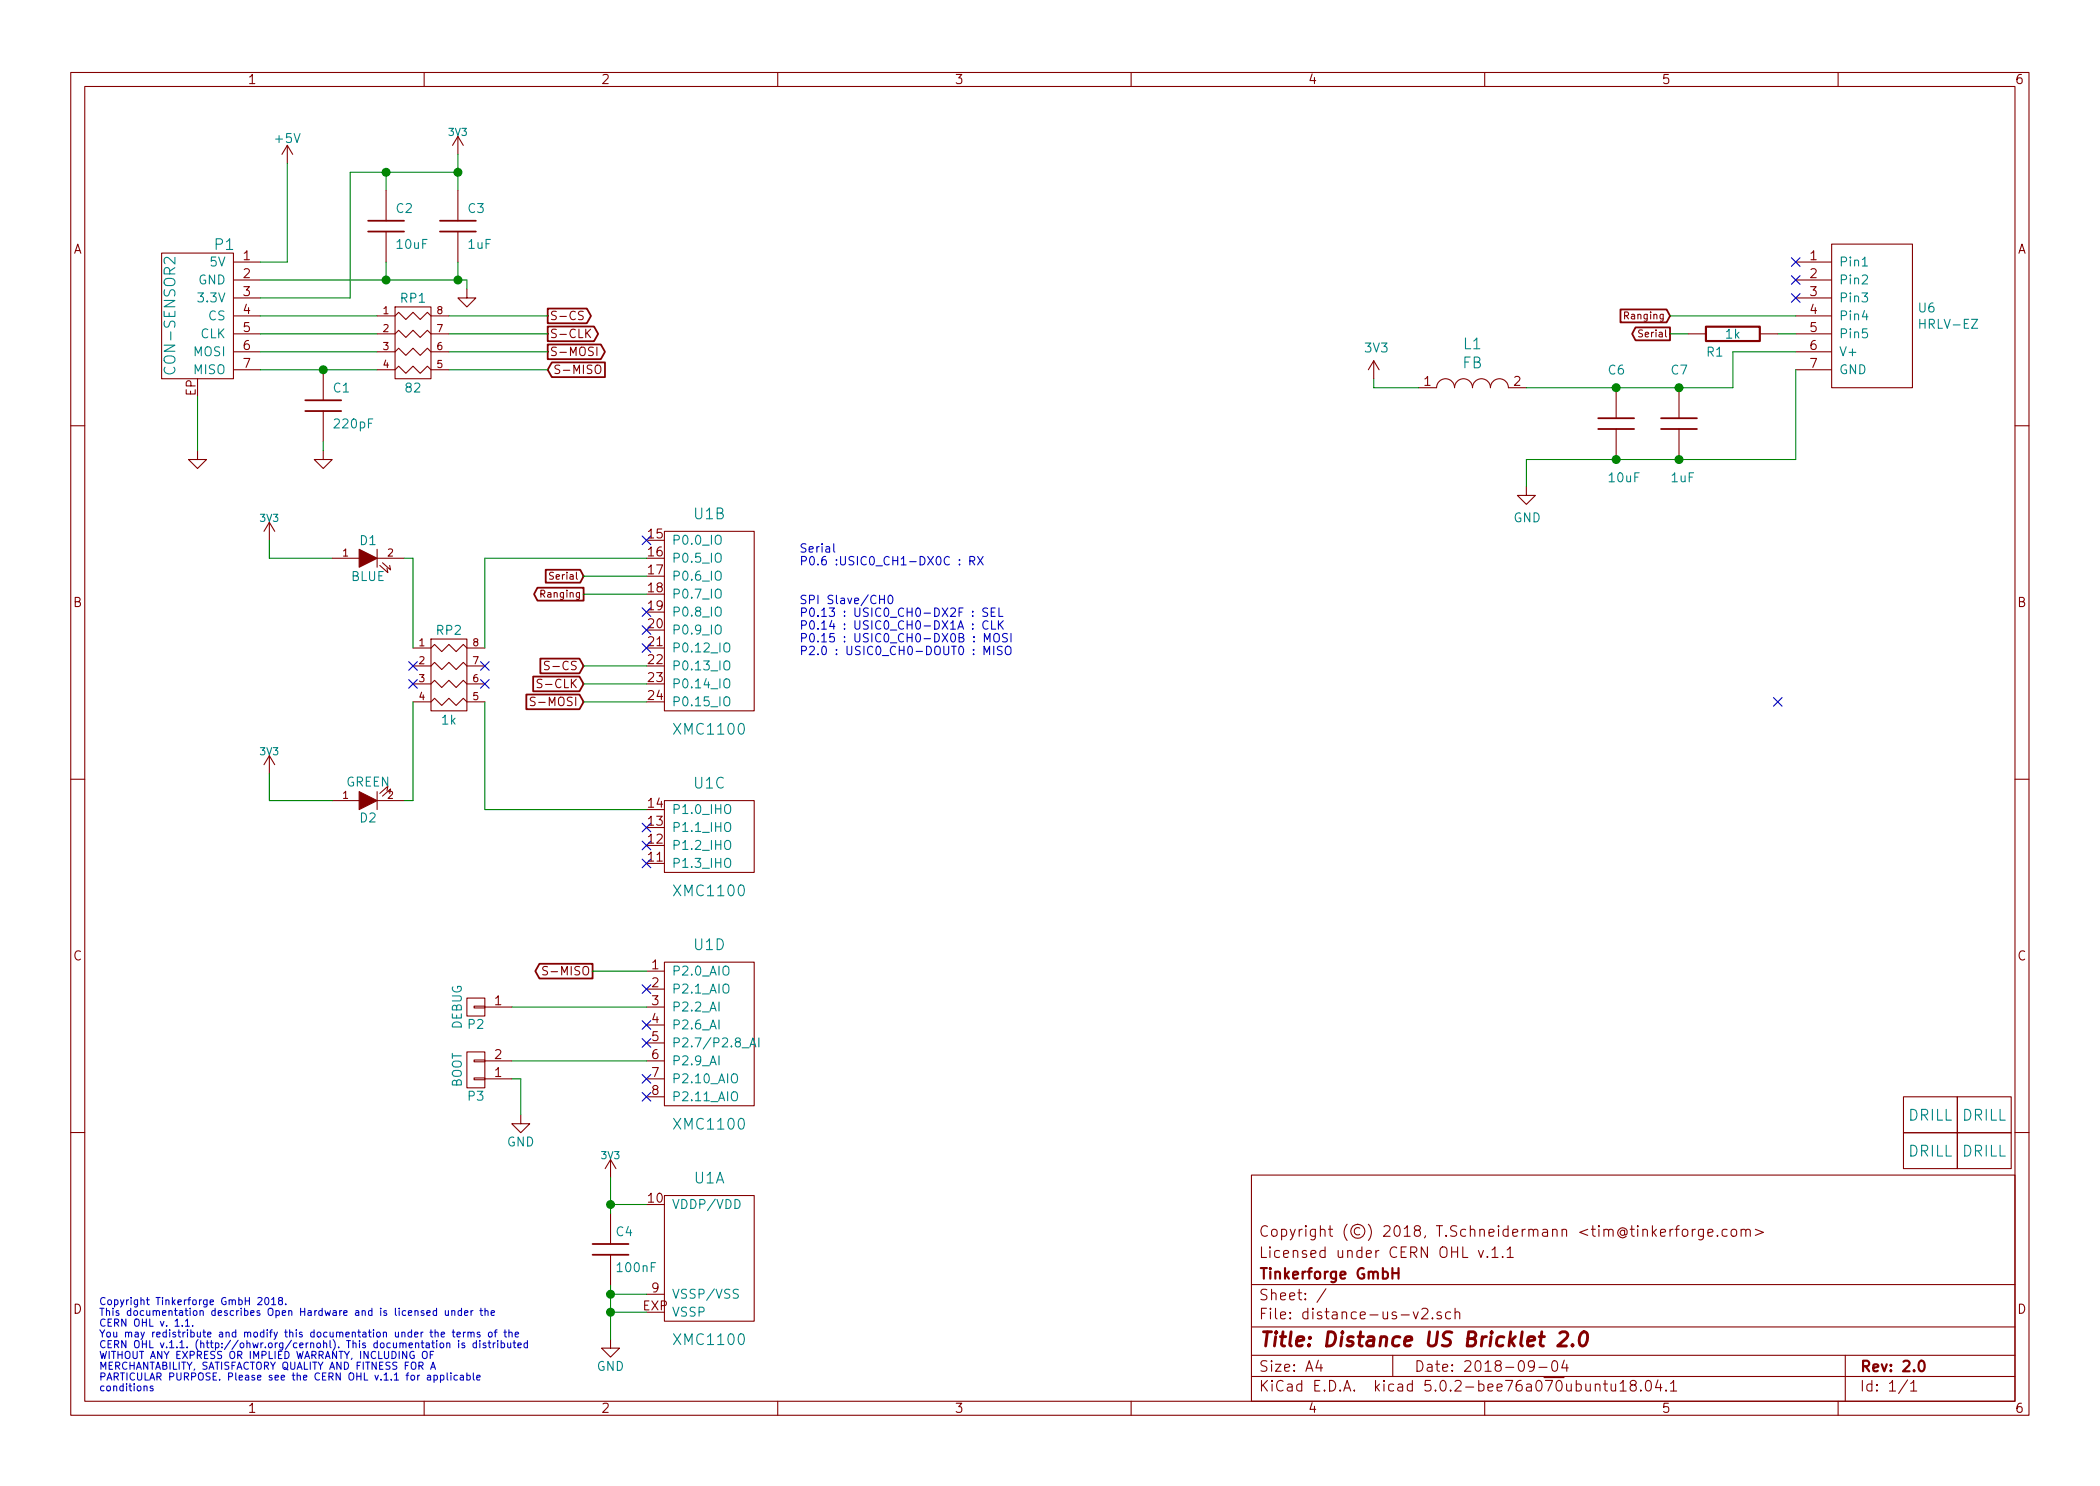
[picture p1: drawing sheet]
EESchema Schematic File Version 4
LIBS:distance-us-v2-bricklet-cache
EELAYER 26 0
EELAYER END
$Descr A4 11693 8268
encoding utf-8
Sheet 1 1
Title "Distance US Bricklet 2.0"
Date "2018-09-04"
Rev "2.0"
Comp "Tinkerforge GmbH"
Comment1 "Licensed under CERN OHL v.1.1"
Comment2 "Copyright (©) 2018, T.Schneidermann <tim@tinkerforge.com>"
Comment3 ""
Comment4 ""
$EndDescr
$Comp
L tinkerforge:CON-SENSOR2 P1
U 1 1
P 1100 1750
F 0 "P1" H 950 2150 60  0000 C CNN
F 1 "CON-SENSOR2" V 1250 1750 60  0000 C CNN
F 2 "CON-SENSOR2" H 1200 1600 60  0001 C CNN
F 3 "" H 1200 1600 60  0000 C CNN
	1    1100 1750
	-1   0    0    -1  
$EndComp
$Comp
L tinkerforge:R_PACK4 RP1
U 1 1
P 2300 2100
F 0 "RP1" H 2300 2550 50  0000 C CNN
F 1 "82" H 2300 2050 50  0000 C CNN
F 2 "4X0402" H 2300 2100 50  0001 C CNN
F 3 "" H 2300 2100 50  0000 C CNN
	1    2300 2100
	1    0    0    -1  
$EndComp
Text GLabel 3050 1750 2    47   Output ~ 0
S-CS
Text GLabel 3050 1850 2    47   Output ~ 0
S-CLK
Text GLabel 3050 1950 2    47   Output ~ 0
S-MOSI
Text GLabel 3050 2050 2    47   Input ~ 0
S-MISO
$Comp
L tinkerforge:C C1
U 1 1
P 1800 2250
F 0 "C1" H 1850 2350 50  0000 L CNN
F 1 "220pF" H 1850 2150 50  0000 L CNN
F 2 "C0402E" H 1800 2250 60  0001 C CNN
F 3 "" H 1800 2250 60  0000 C CNN
	1    1800 2250
	1    0    0    -1  
$EndComp
$Comp
L tinkerforge:GND #PWR01
U 1 1
P 1800 2500
F 0 "#PWR01" H 1800 2500 30  0001 C CNN
F 1 "GND" H 1800 2430 30  0001 C CNN
F 2 "" H 1800 2500 60  0000 C CNN
F 3 "" H 1800 2500 60  0000 C CNN
	1    1800 2500
	1    0    0    -1  
$EndComp
$Comp
L tinkerforge:GND #PWR02
U 1 1
P 1100 2500
F 0 "#PWR02" H 1100 2500 30  0001 C CNN
F 1 "GND" H 1100 2430 30  0001 C CNN
F 2 "" H 1100 2500 60  0000 C CNN
F 3 "" H 1100 2500 60  0000 C CNN
	1    1100 2500
	1    0    0    -1  
$EndComp
$Comp
L tinkerforge:+5V #PWR03
U 1 1
P 1600 900
F 0 "#PWR03" H 1600 750 50  0001 C CNN
F 1 "+5V" H 1600 1040 50  0000 C CNN
F 2 "" H 1600 900 50  0000 C CNN
F 3 "" H 1600 900 50  0000 C CNN
	1    1600 900 
	1    0    0    -1  
$EndComp
$Comp
L tinkerforge:C C2
U 1 1
P 2150 1250
F 0 "C2" H 2200 1350 50  0000 L CNN
F 1 "10uF" H 2200 1150 50  0000 L CNN
F 2 "C0805E" H 2150 1250 60  0001 C CNN
F 3 "" H 2150 1250 60  0000 C CNN
	1    2150 1250
	1    0    0    -1  
$EndComp
$Comp
L tinkerforge:C C3
U 1 1
P 2550 1250
F 0 "C3" H 2600 1350 50  0000 L CNN
F 1 "1uF" H 2600 1150 50  0000 L CNN
F 2 "C0603F" H 2550 1250 60  0001 C CNN
F 3 "" H 2550 1250 60  0000 C CNN
	1    2550 1250
	1    0    0    -1  
$EndComp
$Comp
L tinkerforge:3V3 #PWR04
U 1 1
P 2550 850
F 0 "#PWR04" H 2550 950 40  0001 C CNN
F 1 "3V3" H 2550 975 40  0000 C CNN
F 2 "" H 2550 850 60  0000 C CNN
F 3 "" H 2550 850 60  0000 C CNN
	1    2550 850 
	1    0    0    -1  
$EndComp
$Comp
L tinkerforge:GND #PWR05
U 1 1
P 2600 1600
F 0 "#PWR05" H 2600 1600 30  0001 C CNN
F 1 "GND" H 2600 1530 30  0001 C CNN
F 2 "" H 2600 1600 60  0000 C CNN
F 3 "" H 2600 1600 60  0000 C CNN
	1    2600 1600
	1    0    0    -1  
$EndComp
$Comp
L tinkerforge:XMC1XXX24 U1
U 1 1
P 3950 7000
F 0 "U1" H 3950 7450 60  0000 C CNN
F 1 "XMC1100" H 3950 6550 60  0000 C CNN
F 2 "QFN24-4x4mm-0.5mm" H 4100 7750 60  0001 C CNN
F 3 "" H 4100 7750 60  0000 C CNN
	1    3950 7000
	1    0    0    -1  
$EndComp
$Comp
L tinkerforge:XMC1XXX24 U1
U 2 1
P 3950 3450
F 0 "U1" H 3950 4050 60  0000 C CNN
F 1 "XMC1100" H 3950 2850 60  0000 C CNN
F 2 "QFN24-4x4mm-0.5mm" H 4100 4200 60  0001 C CNN
F 3 "" H 4100 4200 60  0000 C CNN
	2    3950 3450
	1    0    0    -1  
$EndComp
$Comp
L tinkerforge:XMC1XXX24 U1
U 3 1
P 3950 4650
F 0 "U1" H 3950 4950 60  0000 C CNN
F 1 "XMC1100" H 3950 4350 60  0000 C CNN
F 2 "QFN24-4x4mm-0.5mm" H 4100 5400 60  0001 C CNN
F 3 "" H 4100 5400 60  0000 C CNN
	3    3950 4650
	1    0    0    -1  
$EndComp
$Comp
L tinkerforge:XMC1XXX24 U1
U 4 1
P 3950 5750
F 0 "U1" H 3950 6250 60  0000 C CNN
F 1 "XMC1100" H 3950 5250 60  0000 C CNN
F 2 "QFN24-4x4mm-0.5mm" H 4100 6500 60  0001 C CNN
F 3 "" H 4100 6500 60  0000 C CNN
	4    3950 5750
	1    0    0    -1  
$EndComp
$Comp
L tinkerforge:GND #PWR011
U 1 1
P 3400 7450
F 0 "#PWR011" H 3400 7200 50  0001 C CNN
F 1 "GND" H 3400 7300 50  0000 C CNN
F 2 "" H 3400 7450 50  0000 C CNN
F 3 "" H 3400 7450 50  0000 C CNN
	1    3400 7450
	1    0    0    -1  
$EndComp
$Comp
L tinkerforge:3V3 #PWR012
U 1 1
P 3400 6550
F 0 "#PWR012" H 3400 6650 40  0001 C CNN
F 1 "3V3" H 3400 6675 40  0000 C CNN
F 2 "" H 3400 6550 60  0000 C CNN
F 3 "" H 3400 6550 60  0000 C CNN
	1    3400 6550
	1    0    0    -1  
$EndComp
$Comp
L tinkerforge:C C4
U 1 1
P 3400 6950
F 0 "C4" H 3425 7050 50  0000 L CNN
F 1 "100nF" H 3425 6850 50  0000 L CNN
F 2 "C0603F" H 3438 6800 50  0001 C CNN
F 3 "" H 3400 6950 50  0000 C CNN
	1    3400 6950
	1    0    0    -1  
$EndComp
Text GLabel 3300 5400 0    47   Output ~ 0
S-MISO
$Comp
L tinkerforge:LED D1
U 1 1
P 2050 3100
F 0 "D1" H 2050 3200 50  0000 C CNN
F 1 "BLUE" H 2050 3000 50  0000 C CNN
F 2 "D0603F" H 2050 3100 50  0001 C CNN
F 3 "" H 2050 3100 50  0000 C CNN
	1    2050 3100
	1    0    0    -1  
$EndComp
$Comp
L tinkerforge:3V3 #PWR013
U 1 1
P 1500 3000
F 0 "#PWR013" H 1500 3100 40  0001 C CNN
F 1 "3V3" H 1500 3125 40  0000 C CNN
F 2 "" H 1500 3000 60  0000 C CNN
F 3 "" H 1500 3000 60  0000 C CNN
	1    1500 3000
	1    0    0    -1  
$EndComp
$Comp
L tinkerforge:CONN_01X02 P3
U 1 1
P 2650 5950
F 0 "P3" H 2650 6100 50  0000 C CNN
F 1 "BOOT" V 2750 5950 50  0000 C CNN
F 2 "SolderJumper" H 2650 5950 50  0001 C CNN
F 3 "" H 2650 5950 50  0000 C CNN
	1    2650 5950
	-1   0    0    1   
$EndComp
$Comp
L tinkerforge:GND #PWR014
U 1 1
P 2900 6200
F 0 "#PWR014" H 2900 5950 50  0001 C CNN
F 1 "GND" H 2900 6050 50  0000 C CNN
F 2 "" H 2900 6200 50  0000 C CNN
F 3 "" H 2900 6200 50  0000 C CNN
	1    2900 6200
	1    0    0    -1  
$EndComp
NoConn ~ 3600 4700
NoConn ~ 3600 4800
Text GLabel 3250 3700 0    47   Input ~ 0
S-CS
Text GLabel 3250 3800 0    47   Input ~ 0
S-CLK
Text GLabel 3250 3900 0    47   Input ~ 0
S-MOSI
Wire Wire Line
	2500 1750 3050 1750
Wire Wire Line
	2500 1850 3050 1850
Wire Wire Line
	2500 2050 3050 2050
Wire Wire Line
	2500 1950 3050 1950
Connection ~ 1800 2050
Wire Wire Line
	1100 2200 1100 2500
Wire Wire Line
	1600 900  1600 1450
Wire Wire Line
	1600 1450 1450 1450
Wire Wire Line
	1450 1550 2150 1550
Connection ~ 2150 1550
Wire Wire Line
	1450 1750 2100 1750
Wire Wire Line
	2100 1850 1450 1850
Wire Wire Line
	1450 1950 2100 1950
Wire Wire Line
	1450 2050 1800 2050
Wire Wire Line
	1450 1650 1950 1650
Wire Wire Line
	1950 1650 1950 950 
Wire Wire Line
	1950 950  2150 950 
Connection ~ 2150 950 
Wire Wire Line
	2600 1550 2600 1600
Connection ~ 2550 1550
Connection ~ 2550 950 
Wire Wire Line
	3400 7200 3600 7200
Connection ~ 3400 7200
Wire Wire Line
	3400 7300 3600 7300
Connection ~ 3400 7300
Wire Wire Line
	3400 6700 3600 6700
Connection ~ 3400 6700
Wire Wire Line
	3600 5400 3300 5400
Wire Wire Line
	1850 3100 1500 3100
Wire Wire Line
	1500 3100 1500 3000
Wire Wire Line
	2850 6000 2900 6000
Wire Wire Line
	2900 6000 2900 6200
Wire Wire Line
	3250 3700 3600 3700
Wire Wire Line
	3600 3800 3250 3800
Wire Wire Line
	3250 3900 3600 3900
NoConn ~ 3600 3600
NoConn ~ 3600 5700
NoConn ~ 3600 5800
Text Notes 4450 3650 0    47   ~ 0
SPI Slave/CH0\nP0.13 : USIC0_CH0-DX2F : SEL\nP0.14 : USIC0_CH0-DX1A : CLK\nP0.15 : USIC0_CH0-DX0B : MOSI\nP2.0 : USIC0_CH0-DOUT0 : MISO
Text Notes 4450 3150 0    47   ~ 0
Serial\nP0.6 :USIC0_CH1-DX0C : RX
Text Notes 550  7750 0    40   ~ 0
Copyright Tinkerforge GmbH 2018.\nThis documentation describes Open Hardware and is licensed under the\nCERN OHL v. 1.1.\nYou may redistribute and modify this documentation under the terms of the\nCERN OHL v.1.1. (http://ohwr.org/cernohl). This documentation is distributed\nWITHOUT ANY EXPRESS OR IMPLIED WARRANTY, INCLUDING OF\nMERCHANTABILITY, SATISFACTORY QUALITY AND FITNESS FOR A\nPARTICULAR PURPOSE. Please see the CERN OHL v.1.1 for applicable\nconditions\n
NoConn ~ 3600 6000
NoConn ~ 3600 6100
NoConn ~ 9900 3900
$Comp
L tinkerforge:CONN_01X01 P2
U 1 1
P 2650 5600
F 0 "P2" H 2650 5700 50  0000 C CNN
F 1 "DEBUG" V 2750 5600 50  0000 C CNN
F 2 "DEBUG_PAD" H 2650 5600 50  0001 C CNN
F 3 "" H 2650 5600 50  0000 C CNN
	1    2650 5600
	-1   0    0    1   
$EndComp
$Comp
L tinkerforge:3V3 #PWR017
U 1 1
P 1500 4300
F 0 "#PWR017" H 1500 4400 40  0001 C CNN
F 1 "3V3" H 1500 4425 40  0000 C CNN
F 2 "" H 1500 4300 60  0000 C CNN
F 3 "" H 1500 4300 60  0000 C CNN
	1    1500 4300
	1    0    0    -1  
$EndComp
$Comp
L tinkerforge:LED D2
U 1 1
P 2050 4450
F 0 "D2" H 2050 4550 50  0000 C CNN
F 1 "GREEN" H 2050 4350 50  0000 C CNN
F 2 "D0603F" H 2050 4450 50  0001 C CNN
F 3 "" H 2050 4450 50  0000 C CNN
	1    2050 4450
	1    0    0    1   
$EndComp
Wire Wire Line
	1850 4450 1500 4450
$Comp
L tinkerforge:R_PACK4 RP2
U 1 1
P 2500 3950
F 0 "RP2" H 2500 4400 50  0000 C CNN
F 1 "1k" H 2500 3900 50  0000 C CNN
F 2 "4X0603" H 2500 3950 50  0001 C CNN
F 3 "" H 2500 3950 50  0000 C CNN
	1    2500 3950
	1    0    0    -1  
$EndComp
Wire Wire Line
	2300 3600 2300 3100
Wire Wire Line
	2300 3100 2250 3100
Wire Wire Line
	2700 3600 2700 3100
Wire Wire Line
	2700 3100 3600 3100
Wire Wire Line
	2700 3900 2700 4500
Wire Wire Line
	2700 4500 3600 4500
NoConn ~ 2300 3700
NoConn ~ 2300 3800
NoConn ~ 2700 3700
NoConn ~ 2700 3800
Wire Wire Line
	2300 3900 2300 4450
Wire Wire Line
	2300 4450 2250 4450
$Comp
L tinkerforge:DRILL U5
U 1 1
P 11050 6400
F 0 "U5" H 11100 6450 60  0001 C CNN
F 1 "DRILL" H 11050 6400 60  0000 C CNN
F 2 "DRILL_NP" H 11050 6400 60  0001 C CNN
F 3 "" H 11050 6400 60  0000 C CNN
	1    11050 6400
	1    0    0    -1  
$EndComp
$Comp
L tinkerforge:DRILL U3
U 1 1
P 10750 6400
F 0 "U3" H 10800 6450 60  0001 C CNN
F 1 "DRILL" H 10750 6400 60  0000 C CNN
F 2 "DRILL_NP" H 10750 6400 60  0001 C CNN
F 3 "" H 10750 6400 60  0000 C CNN
	1    10750 6400
	1    0    0    -1  
$EndComp
$Comp
L tinkerforge:DRILL U4
U 1 1
P 11050 6200
F 0 "U4" H 11100 6250 60  0001 C CNN
F 1 "DRILL" H 11050 6200 60  0000 C CNN
F 2 "DRILL_NP" H 11050 6200 60  0001 C CNN
F 3 "" H 11050 6200 60  0000 C CNN
	1    11050 6200
	1    0    0    -1  
$EndComp
$Comp
L tinkerforge:DRILL U2
U 1 1
P 10750 6200
F 0 "U2" H 10800 6250 60  0001 C CNN
F 1 "DRILL" H 10750 6200 60  0000 C CNN
F 2 "DRILL_NP" H 10750 6200 60  0001 C CNN
F 3 "" H 10750 6200 60  0000 C CNN
	1    10750 6200
	1    0    0    -1  
$EndComp
Wire Wire Line
	2150 950  2150 1050
Wire Wire Line
	2550 850  2550 950 
Wire Wire Line
	2150 1450 2150 1550
Wire Wire Line
	2550 1550 2550 1450
Wire Wire Line
	3400 7150 3400 7200
Wire Wire Line
	3400 6550 3400 6700
Wire Wire Line
	1800 2500 1800 2450
Wire Wire Line
	1500 4450 1500 4300
NoConn ~ 3600 3500
Wire Wire Line
	1800 2050 2100 2050
Wire Wire Line
	2150 1550 2550 1550
Wire Wire Line
	2150 950  2550 950 
Wire Wire Line
	2550 1550 2600 1550
Wire Wire Line
	2550 950  2550 1050
Wire Wire Line
	3400 7200 3400 7300
Wire Wire Line
	3400 7300 3400 7450
Wire Wire Line
	3400 6700 3400 6750
$Comp
L tinkerforge:HRLV-EZ U6
U 1 1
P 10450 1700
F 0 "U6" H 10677 1696 50  0000 L CNN
F 1 "HRLV-EZ" H 10677 1605 50  0000 L CNN
F 2 "kicad-libraries:HRLV-EZ(SMD_EX)" H 10450 1500 50  0001 C CNN
F 3 "" H 10450 1500 50  0001 C CNN
	1    10450 1700
	1    0    0    -1  
$EndComp
NoConn ~ 10000 1450
NoConn ~ 10000 1550
NoConn ~ 10000 1650
Wire Wire Line
	9650 2150 9350 2150
Text GLabel 9300 1850 0    39   Output ~ 0
Serial
Text GLabel 9300 1750 0    39   Input ~ 0
Ranging
Text GLabel 3250 3200 0    39   Input ~ 0
Serial
Wire Wire Line
	3600 3200 3250 3200
NoConn ~ 3600 3400
Text GLabel 3250 3300 0    39   Output ~ 0
Ranging
Wire Wire Line
	3600 3300 3250 3300
$Comp
L tinkerforge:C C6
U 1 1
P 9000 2350
F 0 "C6" H 8950 2650 50  0000 L CNN
F 1 "10uF" H 8950 2050 50  0000 L CNN
F 2 "C0805E" H 9000 2350 60  0001 C CNN
F 3 "" H 9000 2350 60  0000 C CNN
	1    9000 2350
	1    0    0    -1  
$EndComp
$Comp
L tinkerforge:C C7
U 1 1
P 9350 2350
F 0 "C7" H 9300 2650 50  0000 L CNN
F 1 "1uF" H 9300 2050 50  0000 L CNN
F 2 "C0603F" H 9350 2350 60  0001 C CNN
F 3 "" H 9350 2350 60  0000 C CNN
	1    9350 2350
	1    0    0    -1  
$EndComp
$Comp
L tinkerforge:INDUCTOR L1
U 1 1
P 8200 2150
F 0 "L1" H 8200 2397 60  0000 C CNN
F 1 "FB" H 8200 2291 60  0000 C CNN
F 2 "R0603F" H 8200 2150 60  0001 C CNN
F 3 "" H 8200 2150 60  0001 C CNN
	1    8200 2150
	1    0    0    -1  
$EndComp
Wire Wire Line
	7650 2150 7650 2100
Connection ~ 9350 2150
Connection ~ 9350 2550
Connection ~ 9000 2150
Wire Wire Line
	9000 2150 9350 2150
Connection ~ 9000 2550
Wire Wire Line
	9000 2550 9350 2550
Wire Wire Line
	10000 1950 9650 1950
Wire Wire Line
	9650 1950 9650 2150
Wire Wire Line
	10000 2050 10000 2550
Wire Wire Line
	9350 2550 10000 2550
$Comp
L tinkerforge:R R1
U 1 1
P 9650 1850
F 0 "R1" V 9750 1750 50  0000 C CNN
F 1 "1k" V 9650 1850 50  0000 C CNN
F 2 "kicad-libraries:R0603F" H 9650 1850 60  0001 C CNN
F 3 "" H 9650 1850 60  0000 C CNN
	1    9650 1850
	0    1    1    0   
$EndComp
NoConn ~ 3600 5500
Wire Wire Line
	9300 1850 9400 1850
Wire Wire Line
	9900 1850 10000 1850
Wire Wire Line
	9300 1750 10000 1750
Wire Wire Line
	7900 2150 7650 2150
$Comp
L tinkerforge:3V3 #PWR0101
U 1 1
P 7650 2100
F 0 "#PWR0101" H 7650 1950 50  0001 C CNN
F 1 "3V3" H 7665 2273 50  0000 C CNN
F 2 "" H 7650 2100 50  0000 C CNN
F 3 "" H 7650 2100 50  0000 C CNN
	1    7650 2100
	1    0    0    -1  
$EndComp
Wire Wire Line
	8500 2150 9000 2150
Wire Wire Line
	8500 2550 9000 2550
Wire Wire Line
	2850 5900 3600 5900
NoConn ~ 3600 4600
Wire Wire Line
	2850 5600 3600 5600
NoConn ~ 3600 3000
$Comp
L tinkerforge:GND #PWR0102
U 1 1
P 8500 2700
F 0 "#PWR0102" H 8500 2450 50  0001 C CNN
F 1 "GND" H 8505 2527 50  0000 C CNN
F 2 "" H 8500 2700 50  0000 C CNN
F 3 "" H 8500 2700 50  0000 C CNN
	1    8500 2700
	1    0    0    -1  
$EndComp
Wire Wire Line
	8500 2550 8500 2700
$EndSCHEMATC
